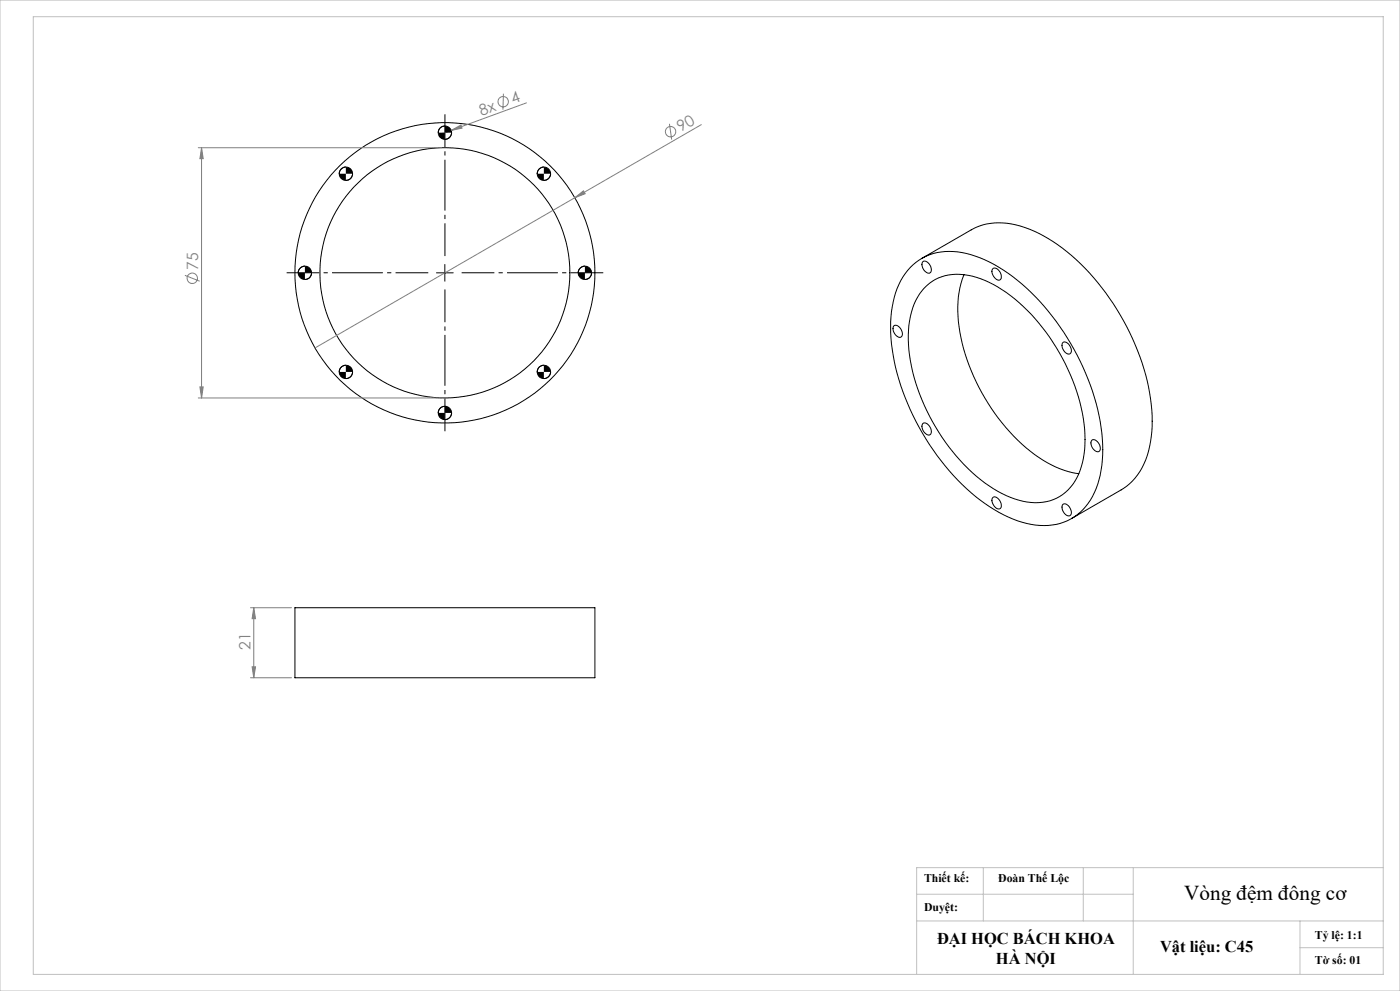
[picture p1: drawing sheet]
<svg xmlns="http://www.w3.org/2000/svg" width="420mm" height="297mm" viewBox="0 0 420 297" stroke-linecap="round" stroke-linejoin="round" font-family="sans-serif">
<g fill="none" stroke="#000" stroke-width=".3">
<path d="M133.5 37.8l-1.4 .5-.5 .9-.1 .6M135.5 39.8l-.2 .8-.5 .6-1.3 .6M103.8 50.1l-.9 .1-.6 .5-.5 1.4M105.8 52.1l-.5 1.3-.7 .5-.8 .2M163.2 50.1l-1.4 .5-.5 .7-.2 .8M165.2 52.1l-.2 .8-.5 .6-1.3 .6M91.5 79.8l-1.2 .3-.6 .6-.2 1.1M133.5 79.3v5M175.5 79.8l-.8 .1-.7 .5-.5 1.4M276.5 77.5l14.9-8.6a19 19 0 0 1 16.2-.7 54.2 54.2 0 0 1 24.2 19.6 68.4 68.4 0 0 1 13.9 38.4 26.5 26.5 0 0 1-5.2 17.1l-1.6 1.7-1.8 1.4-15.6 9M276.9 78.4a2.11 2.11 0 0 1 2.5 2.3 .96 .96 0 0 1-.5 1.2 .96 .96 0 0 1-1.3-.5 2.51 2.51 0 0 1-.7-3zM93.5 81.8l-.5 1.3-.7 .5-.8 .1"/>
<path d="M131 81.8h5M177.5 81.8l-.2 .8-.5 .7-1.3 .4M268.2 97.6a2.14 2.14 0 0 1 2.5 2.3 .97 .97 0 0 1-.6 1.2 .97 .97 0 0 1-1.2-.5 2.43 2.43 0 0 1-.7-3zM273.1 80.1a16.8 16.8 0 0 1 16.9-4.1 47.1 47.1 0 0 1 23.3 15.8 72.3 72.3 0 0 1 17.4 39.7 29.2 29.2 0 0 1-4.3 19.4 16.6 16.6 0 0 1-18.4 6 47.1 47.1 0 0 1-23.3-15.9 72.3 72.3 0 0 1-17.4-39.6 29.7 29.7 0 0 1 4.3-19.4zM277.2 86.4a14.2 14.2 0 0 1 14.5-3.6 40.3 40.3 0 0 1 20 14.1 58.1 58.1 0 0 1 13.8 34.8 21.3 21.3 0 0 1-5.1 15.2 14.5 14.5 0 0 1-14.7 3 41.3 41.3 0 0 1-19.9-14.6 57.3 57.3 0 0 1-13.3-34.9 20.9 20.9 0 0 1 4.7-14zM289.2 82.3a32.6 32.6 0 0 0-.6 20.5 60.5 60.5 0 0 0 23 34.3 27.5 27.5 0 0 0 12 4.9M297.9 80.5a2.05 2.05 0 0 1 2.5 2.3 .96 .96 0 0 1-.5 1.2 .96 .96 0 0 1-1.3-.5 2.43 2.43 0 0 1-.7-3zM103.8 109.5l-.9 .1-.6 .5-.5 1.4M105.8 111.5l-.5 1.3-.9 .6h-.6M163.2 109.5l-1.4 .5-.5 .7-.2 .8M165.2 111.5l-.2 .8-.5 .7-.7 .4h-.6M318.9 102.7a2.14 2.14 0 0 1 2.5 2.2 .97 .97 0 0 1-.6 1.2 .97 .97 0 0 1-1.2-.4 2.43 2.43 0 0 1-.7-3z"/>
<path d="M133.5 121.8l-1.4 .5-.5 .9-.1 .6M135.5 123.8l-.4 1.2-.6 .5-1 .3M276.9 126.9a1.97 1.97 0 0 1 2.4 1.9 1.02 1.02 0 0 1-.2 1.4 1.02 1.02 0 0 1-1.5-.3 2.51 2.51 0 0 1-.7-3zM327.6 131.9a2.12 2.12 0 0 1 2.5 2.3 .95 .95 0 0 1-.6 1.2 .95 .95 0 0 1-1.2-.5 2.51 2.51 0 0 1-.7-3zM297.9 149.1a2.11 2.11 0 0 1 2.5 2.3 .95 .95 0 0 1-.6 1.1 .95 .95 0 0 1-1.2-.4 2.43 2.43 0 0 1-.7-3zM318.9 151.2a2.14 2.14 0 0 1 2.5 2.3 .97 .97 0 0 1-.6 1.1 .97 .97 0 0 1-1.2-.4 2.43 2.43 0 0 1-.7-3zM88.5 182.1h90v21h-90z"/>
<circle cx="133.5" cy="39.8" r="1.99"/>
<circle cx="103.8" cy="52.1" r="2"/>
<circle cx="163.2" cy="52.1" r="2.01"/>
<circle cx="91.5" cy="81.8" r="2.01"/>
<circle cx="133.5" cy="81.8" r="37.5"/>
<circle cx="133.5" cy="81.8" r="45"/>
<circle cx="175.5" cy="81.8" r="2.01"/>
<circle cx="103.8" cy="111.5" r="2"/>
<circle cx="163.2" cy="111.5" r="2.01"/>
<circle cx="133.5" cy="123.8" r="1.99"/>
</g>
<g fill="none" stroke="#808080" stroke-width=".3">
<path d="M135.4 39.1l2.9-1.6 .3 .9zM151 28.1l-.1 4.8M157.9 30.8l-26.3 9.7M200.8 37.1l.7 4.7M210.4 37.4l-38 21.9M59.5 44.3h73M60.5 44.3v75M60.5 44.3l.5 3.3h-1zM172.4 59.3l2.6-2.1 .5 .9zM172.4 59.3l-77.9 45M55.5 82.5l4.4 1.8M59.5 119.3h73"/>
<path d="M60 116h1l-.5 3.3zM75.1 182.1h12.4M75.6 199.8h1.1l-.6 3.3zM76.1 182.1l.6 3.3h-1.1zM76.1 182.1v21M75.1 203.1h12.4"/>
<circle cx="150.9" cy="30.5" r="1.56"/>
<circle cx="201.2" cy="39.5" r="1.56"/>
<circle cx="57.7" cy="83.4" r="1.56"/>
</g>
<path d="M133.5 76.7v-42.5M128.5 81.7h-42.5M133.5 86.7v42.5M138.5 81.7h42.5" fill="none" stroke="#000" stroke-width=".3" stroke-dasharray="15.2 1.3 1.3 1.3" stroke-dashoffset="5.4" stroke-linecap="butt"/>
<path d="M0 0h420v297h-420zM10 5h405v287h-405zM275 276h140M275 268h65M295 260v16M325 260v16M340 260v32M390 276v16M415 260h-140v32M390 284h25" fill="none" stroke="#c0c0c0" stroke-width=".3"/>
<path d="M89.5 81.8l.1 .8 .7 .8 1.2 .3v-1.9zM91.5 79.8v2h2l-.4-1.2-.8-.7zM101.8 111.5l.5 1.3 .9 .6h.6v-1.9zM103.8 109.5v2h2l-.3-1-.4-.5zM131.5 123.8l.3 1.2 .8 .6 .9 .2v-2zM133.5 121.8v2h2l-.2-.9-.6-.8zM161.1 111.5l.2 .8 .5 .7 1.4 .4v-1.9zM163.2 109.5v2h2l-.2-.8-.5-.7zM173.5 81.8l.1 .8 .5 .7 .7 .4h.7v-1.9zM175.5 79.8v2h2l-.2-.8-.5-.7zM161.1 52.1l.6 1.3 .6 .5 .9 .2v-2zM163.2 50.1v2h2l-.6-1.4-.6-.5zM131.5 39.8l.3 1.2 .8 .6 .9 .2v-2zM133.5 37.8v2h2l-.2-.9-.6-.8zM101.8 52.1l.5 1.3 .6 .5 .9 .2v-2zM103.8 50.1v2h2l-.5-1.4-.7-.5z" fill="#000"/>
<g fill="#808080">
<path d="M135.4 39.1l2.9-1.6 .3 .9z"/>
<path d="M172.4 59.3l2.6-2.1 .5 .9z"/>
<path d="M60.5 44.3l.5 3.3h-1zM60 116h1l-.5 3.3zM76.1 182.1l.6 3.3h-1.1zM75.6 199.8h1.1l-.6 3.3z"/>
</g>
<text font-size="6.3" x="355.3" y="269.8">Vòng đệm đông cơ</text>
<g font-size="4.9">
<text x="281.1" y="283.1">ĐẠI HỌC BÁCH KHOA</text>
<text x="348" y="285.4">Vật liệu: C45</text>
<text x="298.8" y="289">HÀ NỘI</text>
</g>
<g font-size="4.7" fill="#808080">
<text x="144.5" y="34.6" transform="rotate(-20 144.5 34.6)">8x</text>
<text x="154" y="31.2" transform="rotate(-20 154 31.2)">4</text>
<text x="204.3" y="39.6" transform="rotate(-30 204.3 39.6)">90</text>
<text x="59.4" y="80.8" transform="rotate(-90 59.4 80.8)">75</text>
<text x="75.1" y="194.8" transform="rotate(-90 75.1 194.8)">21</text>
</g>
<g font-size="3.5">
<text x="277.2" y="264.4">Thiết kế:</text>
<text x="299.5" y="264.4">Đoàn Thế Lộc</text>
<text x="277.2" y="273">Duyệt:</text>
<text x="394.5" y="281.4">Tỷ lệ: 1:1</text>
<text x="394.5" y="289">Tờ số: 01</text>
</g>
</svg>
